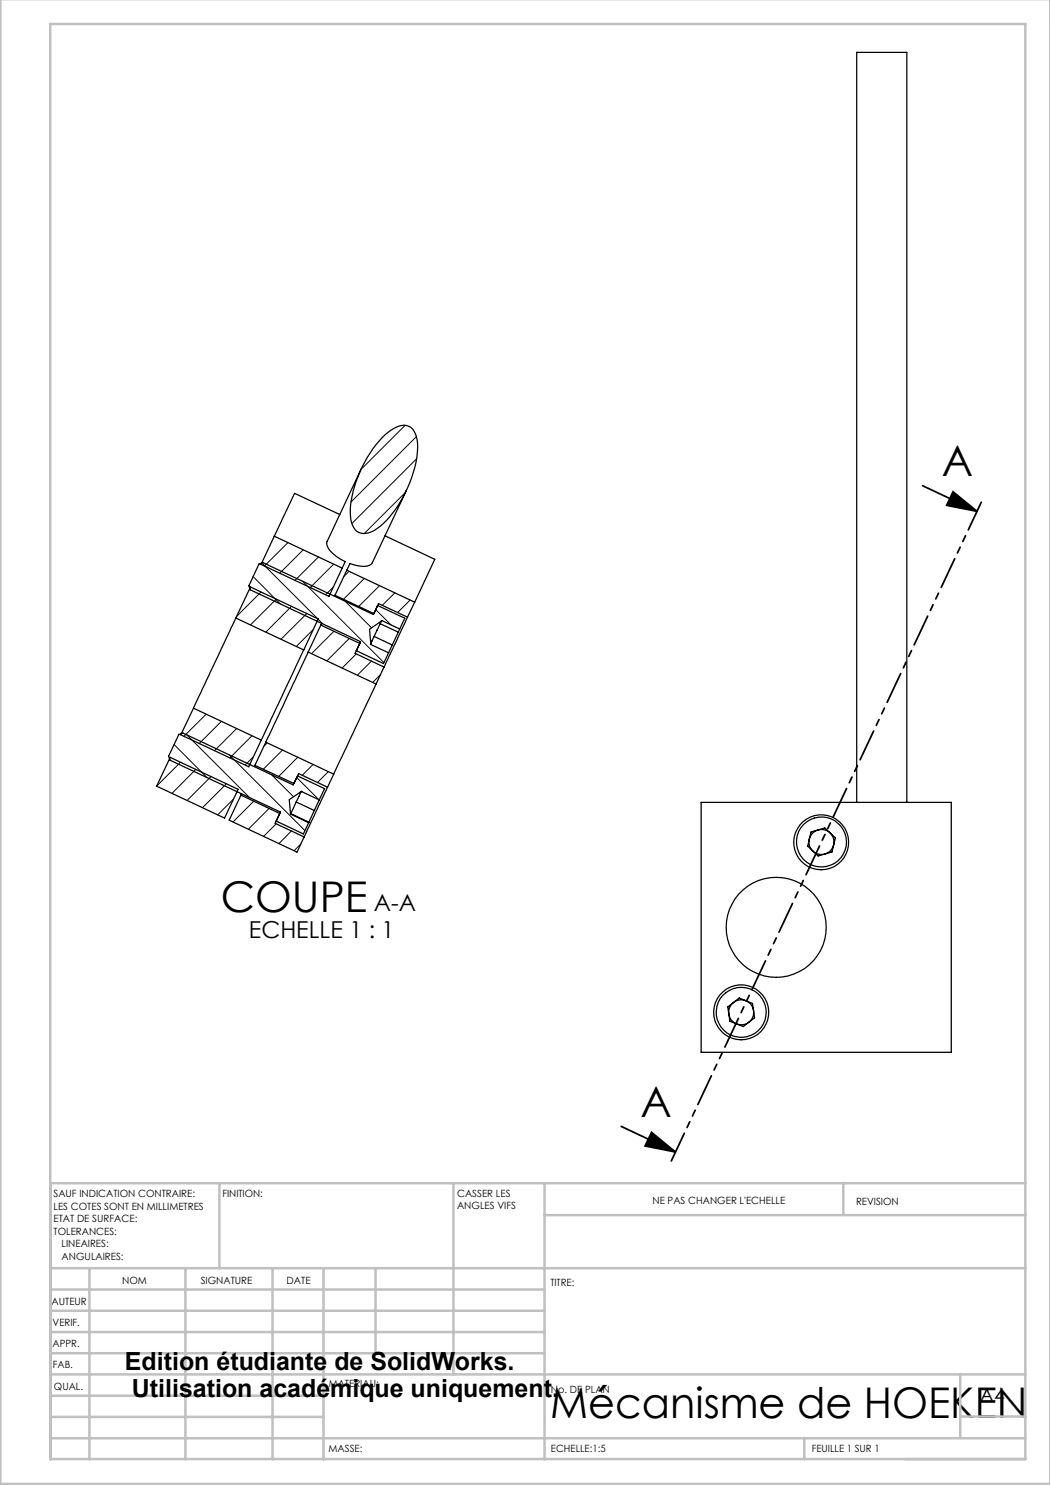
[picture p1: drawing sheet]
<svg xmlns="http://www.w3.org/2000/svg" width="210mm" height="297mm" viewBox="0 0 210 297" stroke-linecap="round" stroke-linejoin="round" font-family="sans-serif">
<path d="M184.5 97.2l10.9 5.1M190.6 98.4l4.8 3.9-6.1-1.2zM124.2 225.3l10.9 5.1M130.3 226.5l4.8 3.9-6.1-1.2z" fill="none" stroke="#000" stroke-width=".35"/>
<path d="M196.3 100.4l-62 131.8" fill="none" stroke="#000" stroke-width=".35" stroke-dasharray="6.3 1.3 1.3 1.3 1.3 1.3" stroke-dashoffset=".2"/>
<g fill="none" stroke="#c0c0c0" stroke-width=".5">
<path d="M.1 -.1v296.9h209.9v-296.9M10.1 4.8h195v287h-195zM43.9 236.6v17M90.7 236.6v38.3M108.9 236.6v55.3M168.7 236.6v6.3M205.1 236.6h-195v55.3M10.1 253.6h195M10.1 257.9h98.8M17.9 253.6v38.3M37.1 253.6v38.3M54.5 253.6v38.3"/>
<path d="M64.7 253.6v38.3M75.1 253.6v17M108.9 243h96.2M10.1 270.6h98.8M10.1 266.4h98.8M10.1 262.1h98.8M10.1 279.1h54.6M10.1 274.9h195M192.1 274.8v12.7M10.1 287.7h195M10.1 283.4h54.6M160.9 287.5v4.3"/>
<path d="M192.1 283.3h13"/>
</g>
<path d="M190.6 98.4l4.8 3.9-6.1-1.2zM130.3 226.5l4.8 3.9-6.1-1.2z" fill="#000"/>
<g fill="none" stroke="#000" stroke-width=".25">
<path d="M72.2 93.8l-6.8 14.5a2.16 2.16 0 0 0 .9 2.2l.9 .8 1.8 1-.6 1.3M77 87a5.4 5.4 0 0 1 4.4-1.9 3.4 3.4 0 0 1 2.1 3.4 23.5 23.5 0 0 1-5.7 15 8.6 8.6 0 0 1-4.6 3.2 2.5 2.5 0 0 1-2.9-2.2 17.4 17.4 0 0 1 1.7-10.3 24.8 24.8 0 0 1 5-7.2zM81.3 98l-6.8 14.5-.3 .4a4.9 4.9 0 0 1-4.2-.2l-3 6.4M54.9 107.2l-2.7 5.7 13.6 6.4 2.6-5.7M54.9 107.2l13.5 6.4M67 119.1l-.1 .1M67 119.1l7.8 3.6 .9-2 5.8 2.7M67.9 102.9l-9-4.2-4 8.5M69.4 114l13.5 6.4M77 107.2l10 4.7-4.1 8.5M47.2 123.6l-8.5 18M47.2 123.6l13.5 6.4"/>
<path d="M47.2 123.6l2.9-6.2 13.5 6.4-2.9 6.2M60.7 130l-8.5 18M61.6 130.4l-8.4 18M61.6 130.4l13.6 6.4M64.2 125l7.8 3.7-1 2 5.8 2.7M64.2 125l-2.6 5.4M64.3 124.7l-.1 .3M74.2 128.7l-.1 .2 3.6 1.7M74.8 127.3l3.7 1.7M75.2 136.8l-8.5 18M76 124.7l3.7 1.7M76.3 124.2l-2.4 1.7 .3 2.8"/>
<path d="M76.3 124.2l-2.1 4.5M76.3 124.2v-.1l3.6 1.7M76.8 133.4l-1.6 3.4M79.7 126.4l-1.2 2.6M79.9 125.8l1.1-2.2-5.5-2.5-.8 1.8-22.1-10.4-.8 .3-2 4.4 .3 .8 22 10.3-.8 1.8 5.4 2.6 1.8-3.7M79.9 125.8l-.2 .6M81.5 123.4l-4.7 10M82.9 120.4l-1.4 3M34 151.5l13.6 6.4-2.7 5.7-13.6-6.4zM38.7 141.6l-2.5 5.4 13.5 6.3 2.5-5.3M38.7 141.6l13.5 6.4M48.2 159l-2.4 5 13.6 6.4 1.4-3"/>
<path d="M48.2 159l7.8 3.7-1 2 5.8 2.7M48.3 158.7l-.1 .3M51 153.1l-.1 .2M51 153.1l7.8 3.6 .9-2 5.8 2.7M53.2 148.4l13.5 6.4M53.2 148.4l-2.2 4.7M60.3 158.3h.1M60.3 158.3l-2.2 4.5M60.3 158.3l-2.4 1.6 .2 2.9M60.3 158.3l3.6 1.7M65.5 157.4l-4.7 10M66.7 154.8l-1.2 2.6"/>
<path d="M58.1 162.8h.1M58.1 162.8l3.6 1.7M58.1 162.7l3.7 1.7M59.2 160.4l3.7 1.7M61.8 164.4l3.1-6.7-5.4-2.5-.9 1.8-22-10.4-.8 .3-2.1 4.3 .3 .8 22.1 10.4-.9 1.8 5.5 2.6 1-2.3M61.8 164.4l-.1 .1M140.2 160.5h50.1v50h-50.1zM162.2 166.4l2.8-.8 2.1 2-.7 2.8-2.8 .8-2.1-2zM171.3 160.5v-150h10.1v150M145.6 201.4l2.2-1.8 2.7 1.1 .4 2.8-2.2 1.8-2.7-1z"/>
<circle cx="164.3" cy="168.5" r="5.5"/>
<circle cx="164.3" cy="168.4" r="2.51"/>
<circle cx="164.3" cy="168.4" r="5"/>
<circle cx="155.2" cy="185.5" r="10"/>
<circle cx="148.2" cy="202.5" r="5.5"/>
<circle cx="148.2" cy="202.5" r="2.49"/>
<circle cx="148.2" cy="202.5" r="5"/>
</g>
<g fill="none" stroke="#000" stroke-width=".2">
<path d="M81 85.1l-8.8 8.8M81.1 98.5l-8.3 8.2M83.3 87.3l-13.1 13.1M83.3 91.8l-12.9 12.9M50.6 115.3l5.5 5.5M52.2 118.4l-4.9 4.9M52.4 112.6l12.2 12.2M55.2 119.8l-5.1 5.2M57.6 108.5l-4.7 4.7M60.5 116.2l16.3 16.3M60.6 110l-4.6 4.6M63.7 111.4l-4.7 4.7"/>
<path d="M66.7 117.4l-1.6 1.6M66.7 112.8l-4.6 4.7M69.8 114.3l-1 1M72.8 115.7l-4.1 4.2M75.9 117.1l-4.1 4.2M79 118.6l-2.6 2.5M58.3 121.3l-5.1 5.1M61.3 122.7l-5.1 5.1M62.7 125.9l-3.4 3.4M66.8 126.3l-4.5 4.4M69 120.2l5.3 5.4M69.9 127.7l-4.5 4.5"/>
<path d="M71.3 130.8l-2.9 2.8M74.3 132.2l-2.8 2.8M75.1 121.9l3.1 3.1M76.1 134.9l-1.6 1.6M82 120l-2.5 2.5M34.8 148.9l6.6 6.6M36.1 152.5l-4.7 4.7M37.4 147l12.5 12.5M39.2 153.9l-4.8 4.8M41.2 142.8l-4.4 4.4M42.2 155.3l-4.8 4.8M44.3 144.2l-4.4 4.5"/>
<path d="M45.3 156.8l-4.8 4.7M45.8 151l15.2 15.1M46.7 159.8l-3.2 3.2M47.3 145.7l-4.4 4.4M50.4 147.1l-4.4 4.5M50.7 151.3l-1.7 1.7M53.4 148.6l-.6 .7M54.3 154.9l4.4 4.4M56.5 150l-3.8 3.8M59.3 155.5l4.5 4.5M59.5 151.4l-3.8 3.9M62.6 152.9l-2.2 2.2"/>
<path d="M65.7 154.3l-2.2 2.2M50.8 160.2l-4.2 4.2M53.8 161.7l-4.1 4.1M55.2 164.8l-2.5 2.5M58.3 166.2l-2.5 2.5M60.1 168.8l-1.3 1.3"/>
</g>
<g font-size="8.5">
<text x="188.4" y="95.2">A</text>
<text x="44.2" y="182.3">COUPE</text>
<text x="128.1" y="223.4">A</text>
<text x="110" y="283.5">Mécanisme de HOEKEN</text>
</g>
<g font-size="5">
<text x="25" y="274">Edition étudiante de SolidWorks.</text>
<text x="26.4" y="279.5">Utilisation académique uniquement.</text>
</g>
<g font-size="4.7">
<text x="74.8" y="182.3">A-A</text>
<text x="49.8" y="187.7">ECHELLE 1 : 1</text>
</g>
<text font-size="3.9" x="196" y="280.4">A4</text>
<g font-size="2">
<text x="10.7" y="239.5">SAUF INDICATION CONTRAIRE:</text>
<text x="44.5" y="239.5">FINITION:</text>
<text x="91.4" y="239.4">CASSER LES</text>
<text x="10.7" y="242">LES COTES SONT EN MILLIMETRES</text>
<text x="10.7" y="244.5">ETAT DE SURFACE:</text>
<text x="91.4" y="241.9">ANGLES VIFS</text>
<text x="130.5" y="240.8">NE PAS CHANGER L'ECHELLE</text>
<text x="171.2" y="241">REVISION</text>
<text x="10.7" y="247">TOLERANCES:</text>
<text x="12.3" y="249.5">LINEAIRES:</text>
<text x="12.3" y="252">ANGULAIRES:</text>
<text x="24.4" y="256.9">NOM</text>
<text x="40.1" y="256.8">SIGNATURE</text>
<text x="57.3" y="256.8">DATE</text>
<text x="110.1" y="257.1">TITRE:</text>
<text x="10.3" y="260.9">AUTEUR</text>
<text x="10.5" y="269.3">APPR.</text>
<text x="10.5" y="265.2">VERIF.</text>
<text x="10.6" y="273.6">FAB.</text>
<text x="10.8" y="278">QUAL.</text>
<text x="65.8" y="277.4">MATERIAU:</text>
<text x="110.2" y="278.5">No. DE PLAN</text>
<text x="65.7" y="290.4">MASSE:</text>
<text x="110.2" y="290.5">ECHELLE:1:5</text>
<text x="162.4" y="290.4">FEUILLE 1 SUR 1</text>
</g>
</svg>
